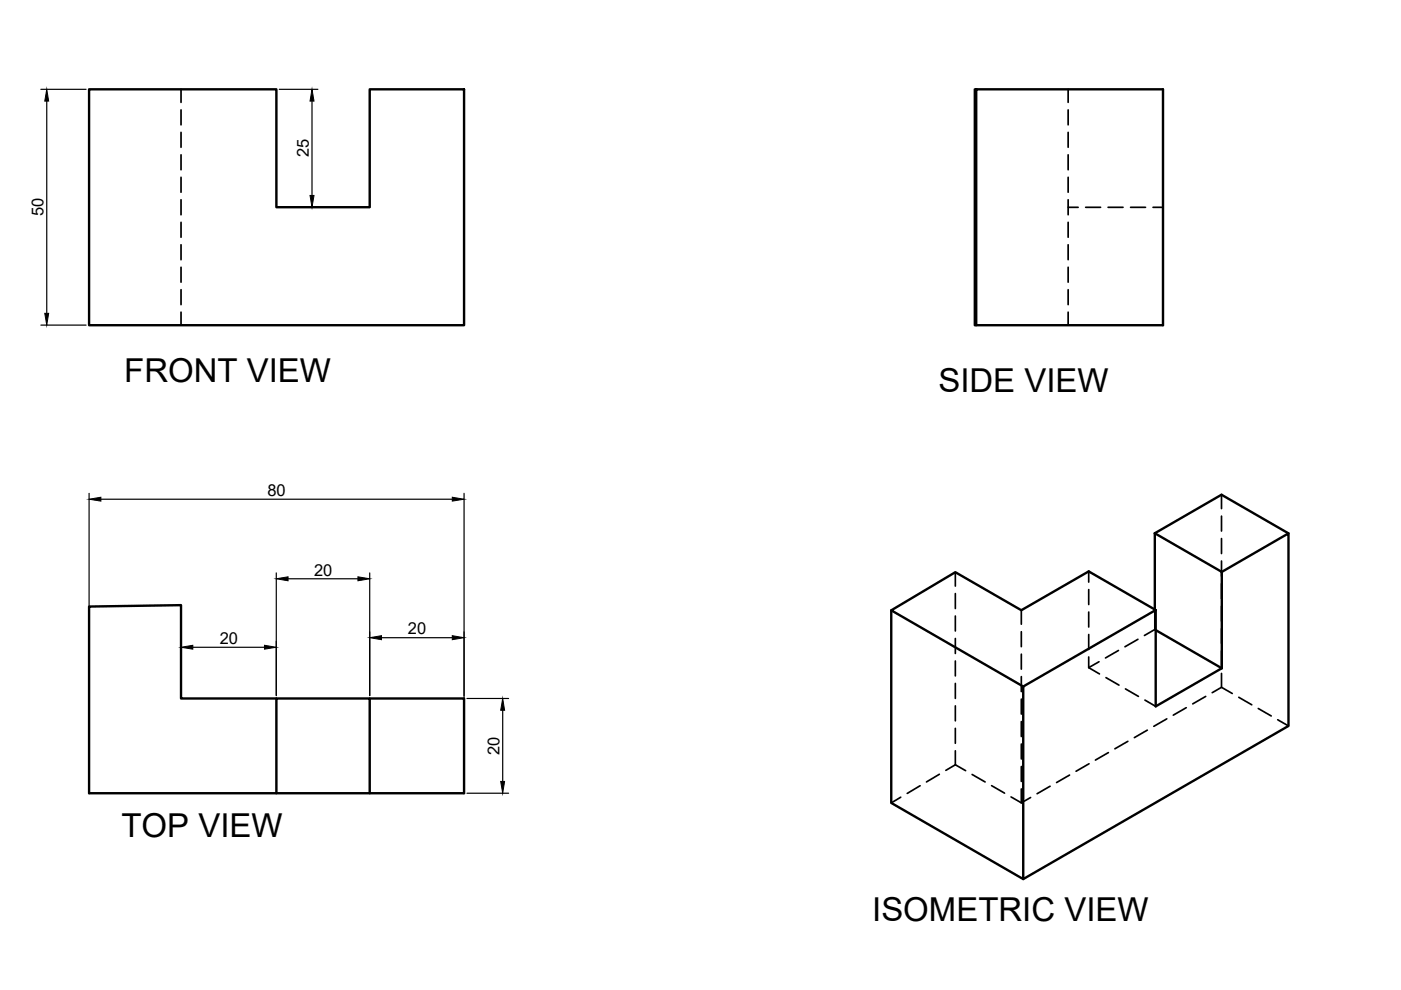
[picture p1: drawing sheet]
<svg xmlns="http://www.w3.org/2000/svg" width="297mm" height="210mm" viewBox="0 0 297 210" stroke-linecap="round" stroke-linejoin="round" font-family="sans-serif">
<!-- layer: MD_Visible -->
<path d="M18.9 18.9h39.7v25h19.8v-25h20v50.1h-79.5zM207 18.9v50.1h-.3v-50.1h39.9v50.1h-39.6M244.8 113.1l14.2 8.2v20.4M244.8 113.1v16.1M244.8 113.1l14.2-8.2 14.2 8.2M189 129.4v40.8l27.9 16.2M245 129.3l-14.2-8.1-14.3 8.2-13.9-8.1-13.6 8.1 27.9 16.2M245 129.3v20.5l14-8.1M245 133.6l14 8.1M259 121.3l14.2-8.2v40.8l-56.3 32.5v-40.8l28.1-16.3M58.6 148.1h-20.2v-19.8l-19.5 .3v39.6h39.7v-20.1h19.8v20.1h20v-20.1h-20M58.6 168.2h19.8" fill="none" stroke="#000" stroke-width=".51"/>
<!-- layer: MD_Hidden -->
<g fill="none" stroke="#000" stroke-width=".36">
<path d="M38.4 18.9v2.8M226.5 18.9v2.8M38.4 23.3v3.2M38.4 28.1v3.1M38.4 32.8v3.2M38.4 37.6v3.2M226.5 23.3v3.2M226.5 28.1v3.1M226.5 32.8v3.2M226.5 37.6v3.2M38.4 42.3v3.2M38.4 47.1v3.2"/>
<path d="M38.4 51.9v3.2M38.4 56.7v3.1M226.5 44h2.1M226.5 42.3v3.2M226.5 47.1v3.2M226.5 51.9v3.2M226.5 56.7v3.1M230.2 44h3.1M234.9 44h3.2M239.7 44h3.2M244.5 44h2.1M38.4 61.4v3.2"/>
<path d="M38.4 66.2v2.8M226.5 61.4v3.2M226.5 66.2v2.8M259 104.9v2.9M259 109.4v3.2M259 114.2v3.2M259 118.9v3.2M202.6 121.3v3M202.6 125.8v3.2M202.6 130.6v3.2M202.6 135.4v3.1M216.5 129.4v2.9"/>
<path d="M216.5 133.9v3.2M216.5 138.7v3.2M230.8 121.2v2.2M230.8 125v3.2M230.8 129.8v3.1M230.8 134.5v3.2M230.8 139.3v2.3M237.1 137.9l-2.7 1.6M241.3 135.5l-2.8 1.6M244.8 133.5l.2 .1M244.8 133.5l-2.2 1.2M244.8 129.2v4.3"/>
<path d="M259 123.7v3.2M259 128.5v3.2M259 133.3v3.1M259 138v3.2M202.6 140.1v3.2M202.6 144.9v3.2M202.6 149.7v3.1M202.6 154.4v3.2M202.6 159.2v3M216.5 143.5v3.1M216.5 148.2v3.2M216.5 153v3.2"/>
<path d="M216.5 157.7v3.2M230.8 141.6l2.3 1.3M233 140.3l-2.2 1.3M234.5 143.7l2.7 1.6M235 159.6l-2.8 1.6M238.6 146.1l2.8 1.6M239.1 157.2l-2.7 1.6M242.7 148.4l2.3 1.4M243.3 154.8l-2.8 1.6M247.4 152.4l-2.8 1.6M251.5 150l-2.7 1.6M255.6 147.7l-2.7 1.5"/>
<path d="M259 145.7l2.3 1.3M259 142.8v2.9M259 145.7l-2 1.2M262.6 147.8l2.8 1.6M266.8 150.2l2.7 1.6M270.9 152.6l2.3 1.3M191 169l-2 1.2M195.1 166.6l-2.8 1.6M199.2 164.2l-2.8 1.6M202.6 162.2l-2.1 1.1M202.6 162.2l2.1 1.2M206.1 164.2l2.8 1.6"/>
<path d="M210.2 166.6l2.8 1.6M214.4 169l2.1 1.2M216.5 162.5v3.2M216.5 167.3v2.9M218.5 169.1l-2 1.1M222.6 166.7l-2.7 1.6M226.8 164.3l-2.8 1.6M230.9 161.9l-2.8 1.6"/>
</g>
<!-- layer: 0 -->
<g fill="none" stroke="#000" stroke-width=".25">
<path d="M8.7 18.9h9.6M59.2 18.9h8.2M9.9 21.4v45M66.2 21.4v20M59.2 43.9h8.2M8.7 68.9h9.6M18.9 104.6v62.9M21.4 105.8h74.5M98.4 104.6v62.9M38.4 136v11.5M40.9 137.2h15.2M58.6 121.5v26"/>
<path d="M61.1 122.7h14.8M78.4 121.5v26M80.9 135.2h15M99 148.1h8.8M106.6 150.6v15.1M99 168.2h8.8"/>
</g>
<g fill="#000" stroke="#000" stroke-width=".21">
<path d="M9.9 18.9l.4 2.5h-.8zM66.2 18.9l.4 2.5h-.9zM65.7 41.4h.9l-.4 2.5zM9.5 66.4h.8l-.4 2.5zM18.9 105.8l2.5-.4v.8zM95.9 105.4l2.5 .4-2.5 .4zM38.4 137.2l2.5-.4v.8zM56.1 136.8l2.5 .4-2.5 .4zM58.6 122.7l2.5-.4v.8zM75.9 122.3l2.5 .4-2.5 .4zM78.4 135.2l2.5-.4v.8zM95.9 134.8l2.5 .4-2.5 .4z"/>
<path d="M106.6 148.1l.4 2.5h-.8zM106.2 165.7h.8l-.4 2.5z"/>
</g>
<g font-size="7">
<text x="26.3" y="81">FRONT VIEW</text>
<text x="199" y="83">SIDE VIEW</text>
<text x="25.8" y="177.5">TOP VIEW</text>
<text x="184.9" y="195.3">ISOMETRIC VIEW</text>
</g>
<g font-size="3.5">
<text x="65.5" y="33.4" transform="rotate(-90 65.5 33.4)">25</text>
<text x="9.2" y="45.9" transform="rotate(-90 9.2 45.9)">50</text>
<text x="56.7" y="105.2">80</text>
<text x="66.6" y="122.1">20</text>
<text x="46.6" y="136.6">20</text>
<text x="86.5" y="134.5">20</text>
<text x="105.9" y="160.1" transform="rotate(-90 105.9 160.1)">20</text>
</g>
</svg>
